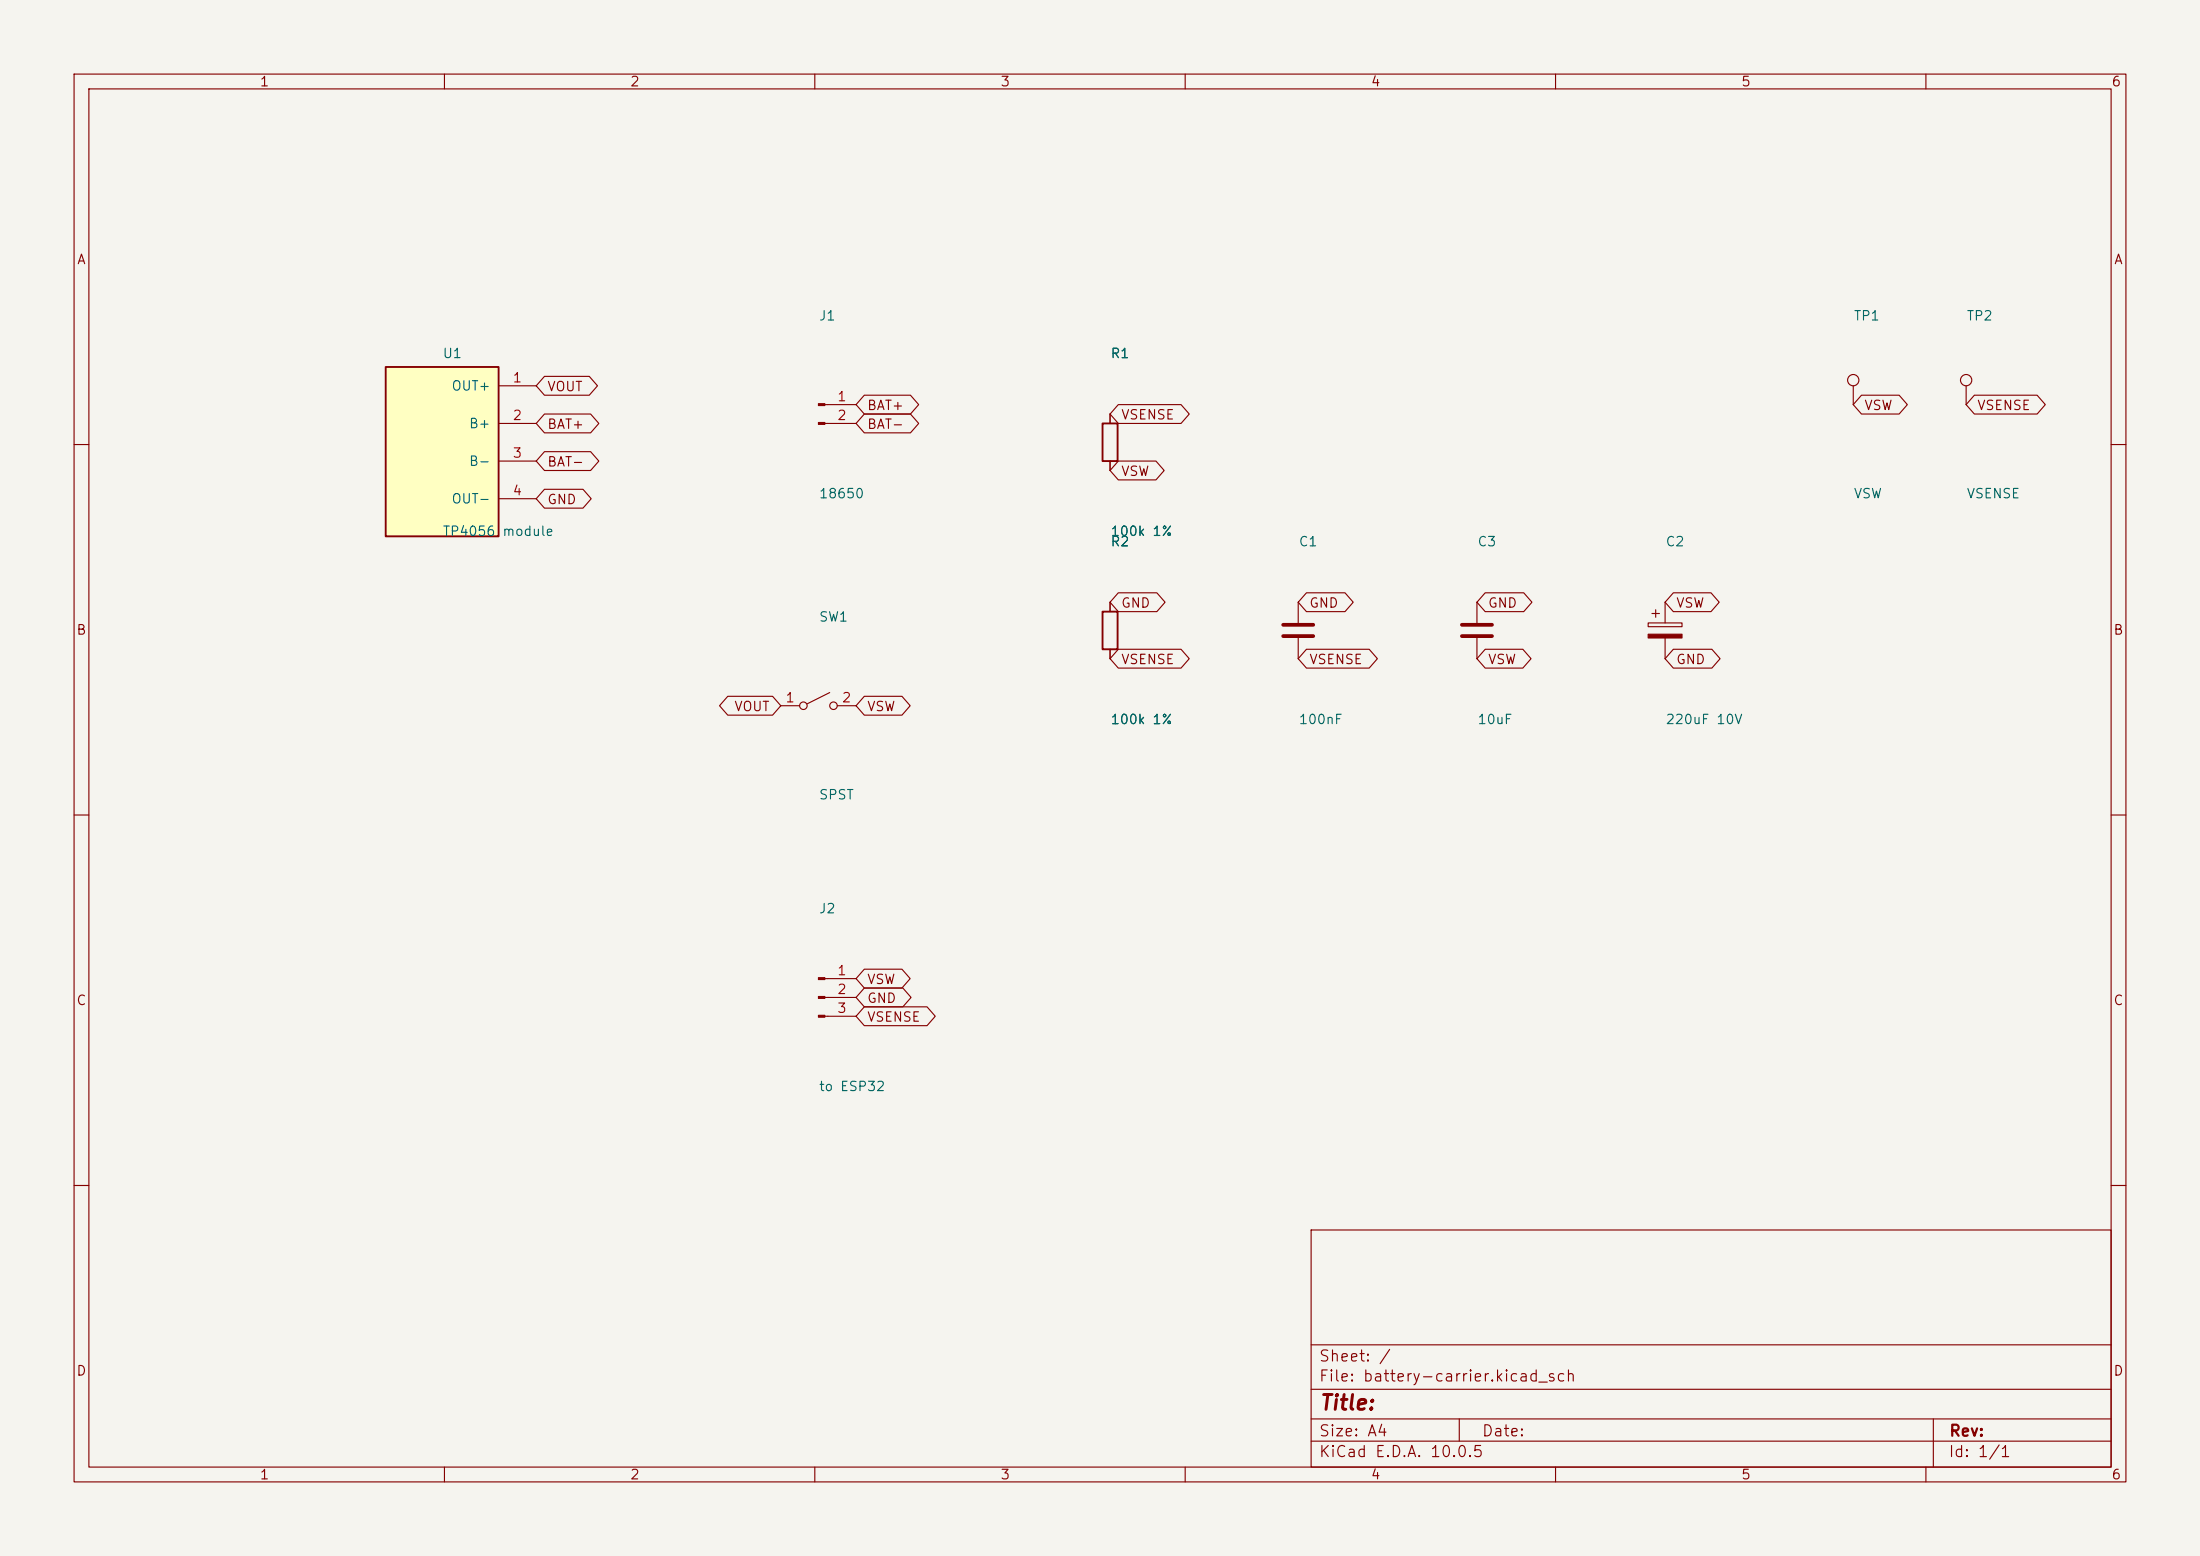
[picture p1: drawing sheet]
<svg xmlns="http://www.w3.org/2000/svg" width="297mm" height="210mm" viewBox="0 0 297 210" stroke-linecap="round" stroke-linejoin="round" font-family="sans-serif">
<path d="M0 0h297v210h-297z" fill="#f5f4ef" stroke="#f5f4ef" stroke-width=".14"/>
<g fill="none" stroke="#840000" stroke-width=".15">
<path d="M10 10h277v190h-277zM12 12h273v186h-273zM60 10v2M110 10v2M160 10v2M210 10v2M260 10v2M111.4 54.6h4.2M111.4 57.2h4.2M10 60h2M285 60h2M10 110h2"/>
<path d="M285 110h2M10 160h2M177 166h108v32h-108zM285 160h2M60 198v2M110 198v2M160 198v2M177 194.5h108M177 191.5h108M177 187.5h108M177 181.5h108M197 191.5v3"/>
<path d="M210 198v2M260 198v2M261 191.5v6.5"/>
</g>
<g fill="#840000" stroke="#840000" stroke-width=".15">
<path d="M110.5 54.5h.9v.2h-.9z"/>
<path d="M110.5 57h.9v.3h-.9z"/>
</g>
<path d="M52.1 49.5h15.2v22.9h-15.2z" fill="#ffffc2"/>
<path d="M52.1 49.5h15.2v22.9h-15.2zM148.8 57.2h2.1v5h-2.1zM148.8 82.6h2.1v5h-2.1z" fill="none" stroke="#840000" stroke-width=".25"/>
<g fill="none" stroke="#840000" stroke-width=".15">
<path d="M67.3 52.1h5.1M67.3 57.2h5.1M73.5 55.9h6.2l1.1 1.3-1.1 1.2h-6.2l-1.1-1.2zM73.5 50.8h6.1l1.1 1.3-1.1 1.2h-6.1l-1.1-1.2zM116.7 55.9h6.2l1.1 1.3-1.1 1.2h-6.2l-1.1-1.2zM116.7 53.3h6.2l1.1 1.3-1.1 1.3h-6.2l-1.1-1.3zM149.9 55.9v1.3M151 54.6h8.4l1.2 1.3-1.2 1.3h-8.4l-1.1-1.3zM250.2 52.1v2.5M251.3 53.3h5.1l1.1 1.3-1.1 1.3h-5.1l-1.1-1.3zM265.4 52.1v2.5M266.5 53.3h8.5l1.1 1.3-1.1 1.3h-8.5l-1.1-1.3z"/>
<path d="M67.3 62.2h5.1M67.3 67.3h5.1M73.5 61h6.2l1.1 1.2-1.1 1.3h-6.2l-1.1-1.3zM73.5 66h5.2l1.1 1.3-1.1 1.3h-5.2l-1.1-1.3zM149.9 62.2v1.3M151 62.2h5.1l1.1 1.3-1.1 1.3h-5.1l-1.1-1.3zM98.2 94h6.1l1.1 1.3-1.1 1.2h-6.1l-1.1-1.2zM105.4 95.3h2.5M112 93.5l-3 1.5M113 95.3h2.6M116.7 94h5.1l1.1 1.3-1.1 1.2h-5.1l-1.1-1.2zM149.9 81.3v1.3"/>
<path d="M149.9 87.6v1.3M151 80h5.2l1.1 1.3-1.1 1.3h-5.2l-1.1-1.3zM151 87.6h8.4l1.2 1.3-1.2 1.3h-8.4l-1.1-1.3zM175.3 81.3v2.8M175.3 86.1v2.8M176.4 80h5.2l1.1 1.3-1.1 1.3h-5.2l-1.1-1.3zM176.4 87.6h8.4l1.2 1.3-1.2 1.3h-8.4l-1.1-1.3zM199.4 81.3v2.8M199.4 86.1v2.8M200.5 80h5.2l1.1 1.3-1.1 1.3h-5.2l-1.1-1.3zM200.5 87.6h5.1l1.1 1.3-1.1 1.3h-5.1l-1.1-1.3zM222.5 84.1h4.6v.5h-4.6z"/>
<path d="M223 82.8h1M223.5 82.3v1M224.8 81.3v2.8M224.8 86.1v2.8M225.9 80h5.1l1.1 1.3-1.1 1.3h-5.1l-1.1-1.3zM225.9 87.6h5.2l1.1 1.3-1.1 1.3h-5.2l-1.1-1.3zM111.4 132.1h4.2M111.4 134.6h4.2M111.4 137.2h4.2M116.7 135.9h8.5l1.1 1.3-1.1 1.2h-8.5l-1.1-1.2zM116.7 130.8h5.1l1.1 1.3-1.1 1.3h-5.1l-1.1-1.3zM116.7 133.3h5.2l1.1 1.3-1.1 1.3h-5.2l-1.1-1.3z"/>
<circle cx="250.2" cy="51.3" r=".76"/>
<circle cx="265.4" cy="51.3" r=".76"/>
<circle cx="108.5" cy="95.3" r=".51"/>
<circle cx="112.5" cy="95.3" r=".51"/>
</g>
<g fill="#840000" stroke="#840000" stroke-width=".15">
<path d="M110.5 132h.9v.2h-.9z"/>
<path d="M110.5 134.5h.9v.2h-.9z"/>
<path d="M110.5 137h.9v.3h-.9z"/>
<path d="M222.5 85.6h4.6v.5h-4.6z"/>
</g>
<path d="M173.2 84.3h4.1M173.2 85.9h4.1M197.4 84.3h4M197.4 85.9h4" fill="none" stroke="#840000" stroke-width=".51"/>
<text font-size="2" fill="#840000" x="178" y="190.8">Title:</text>
<g font-size="1.5" fill="#840000">
<text x="178" y="184.1">Sheet: /</text>
<text x="178" y="186.8">File: battery-carrier.kicad_sch</text>
<text x="178" y="197">KiCad E.D.A. 10.0.5</text>
<text x="178" y="194.2">Size: A4</text>
<text x="200" y="194.2">Date:</text>
<text x="263" y="197">Id: 1/1</text>
<text x="263" y="194.2">Rev:</text>
</g>
<g font-size="1.3" fill="#840000">
<text x="35" y="12">1</text>
<text x="85" y="12">2</text>
<text x="135" y="12">3</text>
<text x="185" y="12">4</text>
<text x="235" y="12">5</text>
<text x="285" y="12">6</text>
<text x="10.3" y="36">A</text>
<text x="285.3" y="36">A</text>
<text x="73.8" y="53.1">VOUT</text>
<text x="73.8" y="58.2">BAT+</text>
<text x="117" y="58.2">BAT-</text>
<text x="117" y="55.7">BAT+</text>
<text x="151.3" y="56.9">VSENSE</text>
<text x="251.6" y="55.7">VSW</text>
<text x="266.8" y="55.7">VSENSE</text>
<text x="73.8" y="63.3">BAT-</text>
<text x="151.3" y="64.6">VSW</text>
<text x="73.8" y="68.4">GND</text>
<text x="151.3" y="82.3">GND</text>
<text x="176.7" y="82.3">GND</text>
<text x="200.8" y="82.3">GND</text>
<text x="226.2" y="82.3">VSW</text>
<text x="10.2" y="86">B</text>
<text x="151.3" y="90">VSENSE</text>
<text x="176.7" y="90">VSENSE</text>
<text x="200.8" y="90">VSW</text>
<text x="226.2" y="90">GND</text>
<text x="285.2" y="86">B</text>
<text x="99" y="96.3">VOUT</text>
<text x="117" y="96.3">VSW</text>
<text x="10.2" y="136">C</text>
<text x="117" y="133.1">VSW</text>
<text x="117" y="135.7">GND</text>
<text x="285.2" y="136">C</text>
<text x="117" y="138.2">VSENSE</text>
<text x="10.2" y="186">D</text>
<text x="285.2" y="186">D</text>
<text x="35" y="200">1</text>
<text x="85" y="200">2</text>
<text x="135" y="200">3</text>
<text x="185" y="200">4</text>
<text x="235" y="200">5</text>
<text x="285" y="200">6</text>
</g>
<g font-size="1.3" fill="#006464">
<text x="110.5" y="43.6">J1</text>
<text x="250.2" y="43.6">TP1</text>
<text x="265.4" y="43.6">TP2</text>
<text x="59.7" y="48.7">U1</text>
<text x="60.9" y="53">OUT+</text>
<text x="149.8" y="48.7">R1</text>
<text x="63.2" y="58.1">B+</text>
<text x="63.2" y="63.2">B-</text>
<text x="60.9" y="68.3">OUT-</text>
<text x="110.5" y="67.6">18650</text>
<text x="250.2" y="67.6">VSW</text>
<text x="265.4" y="67.6">VSENSE</text>
<text x="59.7" y="72.7">TP4056 module</text>
<text x="149.8" y="72.7">100k 1%</text>
<text x="149.8" y="74.1">R2</text>
<text x="175.2" y="74.1">C1</text>
<text x="199.4" y="74.1">C3</text>
<text x="224.8" y="74.1">C2</text>
<text x="110.5" y="84.2">SW1</text>
<text x="149.8" y="98.1">100k 1%</text>
<text x="175.2" y="98.1">100nF</text>
<text x="199.4" y="98.1">10uF</text>
<text x="224.8" y="98.1">220uF 10V</text>
<text x="110.5" y="108.2">SPST</text>
<text x="110.5" y="123.6">J2</text>
<text x="110.5" y="147.6">to ESP32</text>
</g>
<g font-size="1.3" fill="#a90000">
<text x="69.1" y="51.9">1</text>
<text x="69.1" y="57">2</text>
<text x="112.9" y="54.5">1</text>
<text x="112.9" y="57">2</text>
<text x="69.1" y="62.1">3</text>
<text x="69.1" y="67.2">4</text>
<text x="105.9" y="95.1">1</text>
<text x="113.6" y="95.1">2</text>
<text x="112.9" y="131.9">1</text>
<text x="112.9" y="134.5">2</text>
<text x="112.9" y="137">3</text>
</g>
</svg>
